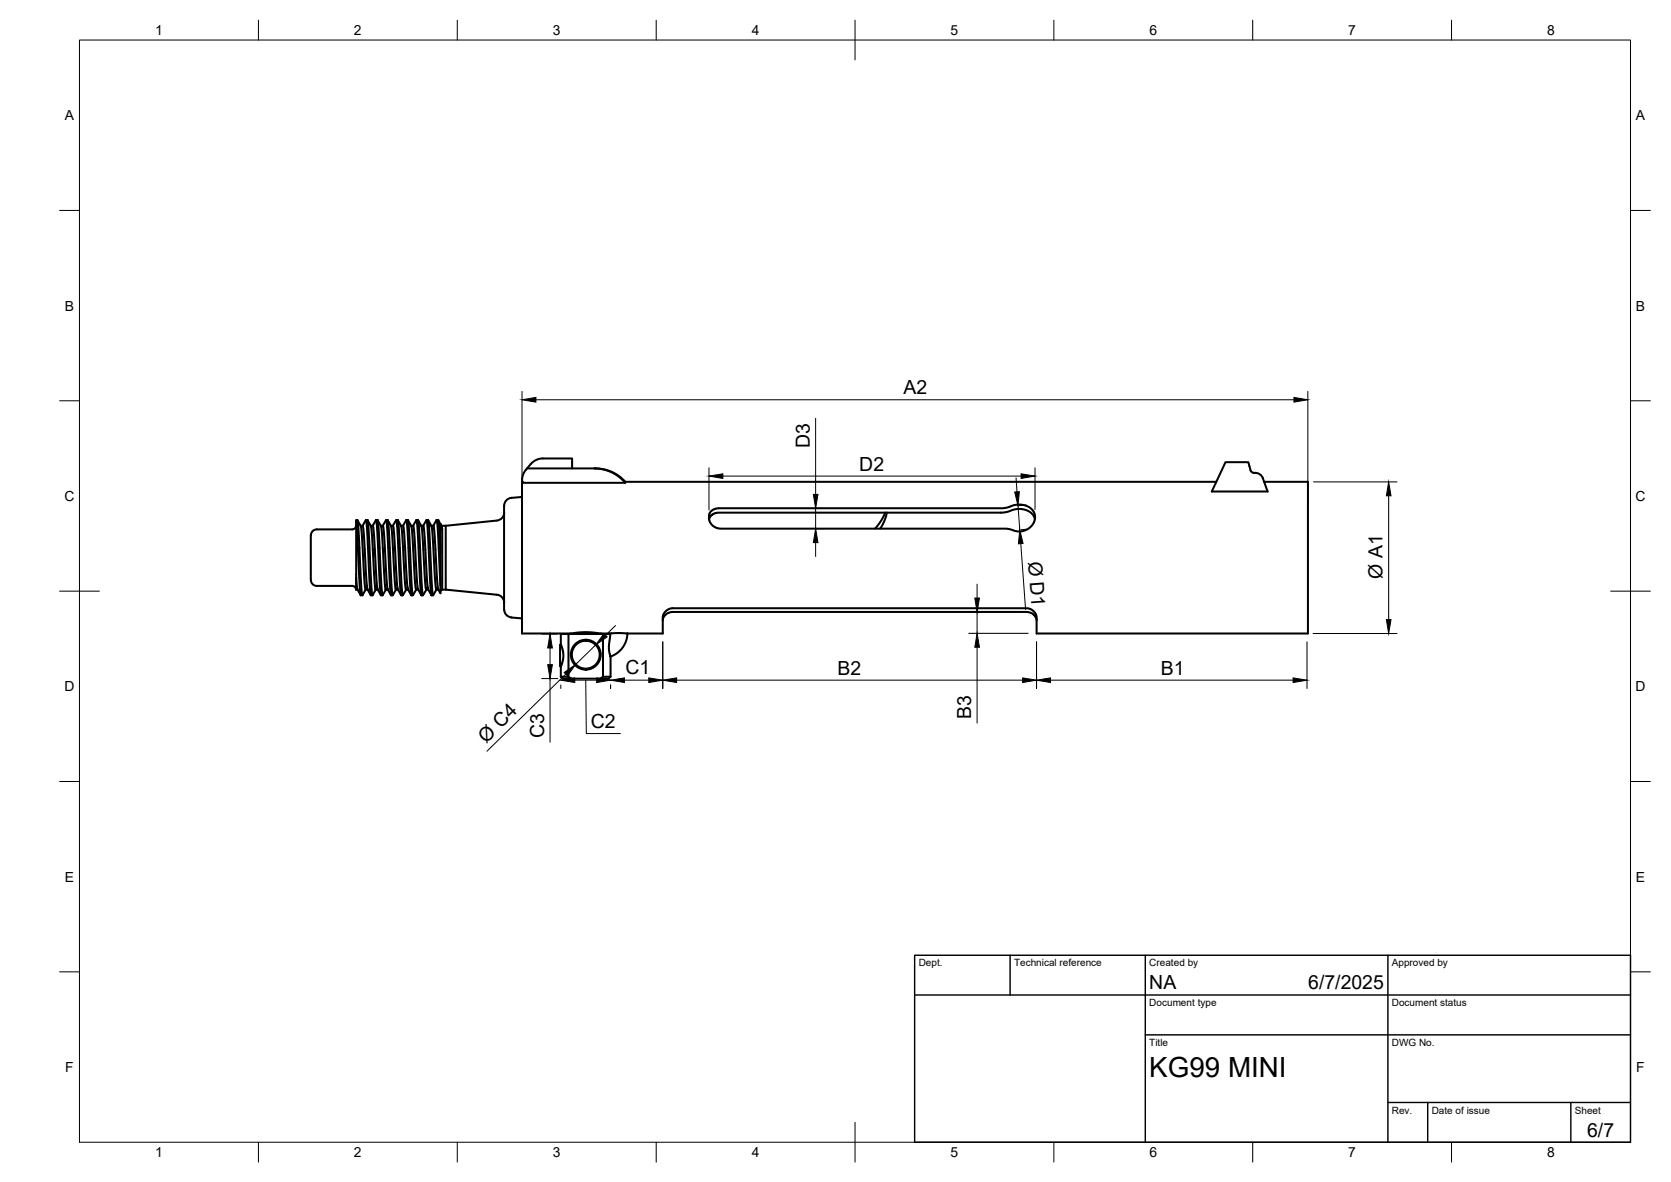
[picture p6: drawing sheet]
<svg xmlns="http://www.w3.org/2000/svg" width="420mm" height="297mm" viewBox="0 0 420 297" stroke-linecap="round" stroke-linejoin="round" font-family="sans-serif">
<!-- layer: Visible -->
<g fill="none" stroke="#000" stroke-width=".51">
<path d="M133.4 116.7l-.9 1M136.5 115.2h7.3v2.5M136.5 115.2l-1.7 .4-1.4 1M149.4 117.7h.1a10.2 10.2 0 0 1 7.7 3.4M308.1 116.1h5.8l.7 2.4 .6 .3a2.1 2.1 0 0 1 2.3 1.4l1.2 3.3h-14zM78.1 134.5v11.3M89.6 130.9l.9 17.4 .2 1.2 .4 .1M89.6 132a1.01 1.01 0 0 1-1.1 1h-8.8a1.49 1.49 0 0 0-1.5 1.5M89.9 130.7l.8 1.5 .2 .8 .7 12.5 .3 2.7M90.7 132.1l.5 .1 .2 .8 .7 12.8 .3 2.3M91.2 132.1l.8-1.4 .4 3.1 .6 14.5 .2 1.2 .5 .1M92 130.7l.4 .1 .2 1.2 .7 14.8 .3 2.8 .9-1.4"/>
<path d="M92.4 130.7l.9 1.5 .1 .6 .7 13 .4 2.4M93.2 132.1h.5M93.7 132.1l.9-1.4 .3 3.1 .7 14.5 .2 1.2 .4 .1M93.7 132.1l.3 2.3 .6 11 .4 2.7M94.6 130.7l.4 .1 .1 1.2 .8 14.8 .3 2.8 .8-1.4M95 130.7l.8 1.5 .2 1 .7 12.6 .3 2.4M95.8 132.1h.5M96.2 132.1l.9-1.4 .3 3.1 .7 14.5 .2 1.2 .4 .1M96.3 132.1l.3 2.3 .6 11 .3 2.7M97.1 130.7l.4 .1 .2 1.2 .7 14.7 .3 2.9 .9-1.4M97.5 130.7l.8 1.5 .2 .6 .7 13 .4 2.4M98.3 132.1h.5l.2 .7 .9 15 1 1.8"/>
<path d="M98.8 132.1l.9-1.4 .3 3.1 .7 14.5 .1 1.2 .5 .1M99.6 130.7l.5 .1 .1 1.2 .7 14.8 .4 2.8 .8-1.4M100 130.7l1 2 .9 14.1 .2 1.4h.5M100.8 132.1h.5M101.3 132.1l.9-1.4 .3 3.1 .7 14.5 .2 1.2 .4 .1M101.3 132.1l.4 2.3 .6 11 .3 2.7M102.2 130.7l.4 .1 .2 1.2 .7 14.8 .3 2.8 .8-1.4M102.6 130.7l.8 1.5 .1 .6 .8 13 .3 2.4M103.4 132.1l.5 .1 .2 1 .9 14.4 .1 .5 .8 1.5M103.9 132.1l.8-1.4 .4 3.1 .6 14.5 .2 1.2 .5 .1M104.7 130.7l.4 .1 .2 1.2 .7 14.7 .3 2.9 .9-1.4M105.1 130.7l.9 1.8 1 14.7 .1 1h.6"/>
<path d="M105.9 132.1h.5M106.4 132.1l.9-1.4 .3 3.1 .7 14.5 .2 1.2 .4 .1M106.4 132.1l.3 2.3 .7 11.4 .3 2.3M107.3 130.7l.4 .1 .1 1.2 .8 14.8 .3 2.8 .8-1.4M107.7 130.7l.8 1.5 .1 .6 .8 13.5 .3 1.9M108.5 132.1h.5M108.9 132.1l.9-1.4 .4 3.8 .5 14.6-.5-1M109 132.1l.3 2.3 .6 11 .3 2.7M109.8 130.7h.4l.1 .4 .4 6.6M110.2 130.7l.5 1v7.3M110.7 137.7l.1 1.3M110.7 131.8l.5 1.2v15.2"/>
<path d="M110.7 139v8M110.9 131.9l.3 1.2M111 132.1h1.1M112.1 132.1v16.1M126.7 127.1v26.1M126.8 128.8a2 2 0 0 1-1.8 2l-12.9 1.3M128.6 125.1a2 2 0 0 0-1.8 2M131.3 121.1v38.1h12.4M131.3 124.9l-2.7 .2M157.2 121.1v.2h-25.9a4.5 4.5 0 0 1 1.2-3.6l18.2 .1 1.7 .4 1.9 .8 1.4 .8 1.5 1.5M157.2 121.1h148.6M178.7 128.6l.8-.6 1.1-.3h71.5l3-.8 1.4-.1 1.5 .3 1.4 .8 .7 1 .2 1.2-.4 1.4-1 1.2-1.1 .6-1.5 .3-3.3-.8h-72l-1.5-.5-1-1-.2-.7v-1.1z"/>
<path d="M222.5 128.8l-.8 1.8-1.7 2.2M223 128.8l-.6 1.9-1.1 2.1M260.2 130.5l-.4-1-1.1-1-1.3-.5-1.5-.1-3.8 .9h-71.5l-1 .2-.7 .4-.6 1.1M317.9 121.1h11v38.1h-68.3l-.1-4.6-.3-.6-.7-.7-1.2-.4h-89.3l-.7 .1-.8 .5-.8 1.1-.1 4.6-10.9-.1-2.5 .1M78.2 145.8a1.49 1.49 0 0 0 1.5 1.4h8.8a1.01 1.01 0 0 1 1.1 1M89.6 145.2l.3 2.9M89.6 145.1v.1M89.9 148.1l.8 1.5M89.9 148.2h-.4l.1-17.5 .3 .1 .2 1.4 .6 13.8 .4 3.6 .8-1.4M91.9 148.2h.5M92.4 148.1l.8 1.5M94.5 148.2h.5"/>
<path d="M95 148.1l.8 1.5M97 148.2h.5M97.5 148.1l.8 1.5M99.6 148.2h.5M102.6 148.1l.8 1.5M104.6 148.2h.5M107.7 148.1l.8 1.5M109.7 148.2h.5M111.2 148.2l-.5 .3M111.2 148.2h.9M112.1 148.2l12.9 1.3a2 2 0 0 1 1.8 1.9M126.8 153.2a2 2 0 0 0 1.8 2"/>
<path d="M128.6 155.2l2.7 .2M142.9 159.3h10.5l-.3 3.8 .4 1.9M143.3 159.3l3.4-.4 2.6 .1 2 .3M150.9 159.2h2.3M151.6 159.3v10.8l1.9-.1M153.2 159.2v.1M157.8 159.2a6.3 6.3 0 0 1-4.3 5.8M166.6 155.9l.3-.9 .5-.6 .9-.5 .8-.1h89.1l1 .2 .7 .4 .5 .7 .2 .8M141 167.5h.1M141 162h.1M141 162l-.2 .1v5.2l.2 .2M141 162l.6 2.3v1.5l-.6 1.7"/>
<path d="M141 162v-2.7h1.9v10.8l-1.9-.1M141 170l.5 .5h2.1M141 167.5v2.5M142.9 170.1l.7 .4M151.6 170.1l-.7 .4M153.5 165v5l-.5 .5h-9.4"/>
<circle cx="147.3" cy="164.5" r="3.5"/>
<circle cx="147.3" cy="164.5" r="3.8"/>
</g>
<circle cx="131.3" cy="121.1" r=".25" fill="#000"/>
<!-- layer: BORDER -->
<g fill="none" stroke="#000" stroke-width=".25">
<path d="M20 10.1h390v276.9h-390zM65 5.1v5M115 5.1v5M165 5.1v5M215 5.1v10M265 5.1v5M315 5.1v5M365 5.1v5M15 52.9h5M410 52.9h5M15 100.7h5M410 100.7h5"/>
<path d="M15 148.6h10M405 148.6h10M15 196.4h5M410 196.4h5M15 244.2h5M410 244.2h5M65 287v5M115 287v5M165 287v5M215 282.1v9.9M265 287v5M315 287v5"/>
<path d="M365 287v5"/>
</g>
<!-- layer: TITLEBLOCK -->
<path d="M230 240.1h180v46.9h-180zM230 250h180M254 240.1v9.9M288 240.1v46.9M349 240.1v46.9M288 260.1h122M349 277.1h61M359 277.1v9.9M395 277.1v9.9" fill="none" stroke="#000" stroke-width=".36"/>
<!-- layer: FD_Dimensions -->
<g fill="none" stroke="#000" stroke-width=".25">
<path d="M131.3 98.4v24.6M328.8 98.4v28.1M134.7 100.5h190.7M178.3 117.5v10.7M181.8 119.6h75M205.1 105.1v19.1M260.2 117.5v10.5M204.7 132.8h2.5M205 127.7h2.2M205.1 127.7v5.1M205.1 136.4v3.5M255.5 120.1l.2 3.5"/>
<path d="M256 127.1l.4 6M256.7 136.6l1.2 16.6M258.1 126.9l-1.8 .2M258.5 133l-1.7 .1M330.3 121.1h21M349.2 124.6v31.1M136.2 159.3h3.9M154.8 157.2l-2.5 2.4M243.6 153.8h12.6M243.6 159.2h14.9M245.7 146.8v3.5M245.7 153.8v5.4"/>
<path d="M330.2 159.2h21.1M136.2 170.5h4.1M138.3 162.8v4.2M138.3 170.5v16M141 172.1v.9M142.3 169.4l-19.9 19.4M144.5 170.9h5.5M147.3 170.9l.1 13.4h8.6M149.8 162.1l-5 4.9M153.5 172.1v.9M157 170.9h6.1M166.6 161.3v11.7"/>
<path d="M170.1 170.9h87M245.7 162.7v19M260.6 161.3v11.7M264.1 170.9h61M328.6 161.3v11.7"/>
</g>
<g fill="#000" stroke="#000" stroke-width=".25">
<path d="M131.3 100.5l3.4-.6v1.2zM325.4 99.9l3.4 .6-3.4 .6zM178.3 119.6l3.5-.5v1.1zM256.8 119.1l3.4 .5-3.4 .6zM205.1 132.8l.6 3.6h-1.2zM204.5 124.2h1.2l-.6 3.5zM255.1 123.6h1.2l-.3 3.5zM256.4 133.1l.8 3.5-1.1 .1zM349.2 121.1l.6 3.5h-1.2zM151.9 159.2l.8 .8-2.9 2.1zM245.1 150.3h1.2l-.6 3.5zM348.6 155.7h1.2l-.6 3.5z"/>
<path d="M138.3 159.3l.6 3.5h-1.2zM137.7 167h1.2l-.6 3.5zM141.9 169l2.9-2-2.1 2.8zM141 170.9l3.5-.5v1.1zM150 170.4l3.5 .5-3.5 .6zM153.5 170.9l3.5-.5v1.1zM163.1 170.4l3.5 .5-3.5 .6zM166.6 170.9l3.5-.5v1.1zM245.7 159.2l.6 3.5h-1.2zM257.1 170.4l3.5 .5-3.5 .6zM260.6 170.9l3.5-.5v1.1zM325.1 170.4l3.5 .5-3.5 .6z"/>
</g>
<text font-size="7" x="289" y="270.6">KG99 MINI</text>
<g font-size="4.9">
<text x="227.2" y="99.1">A2</text>
<text x="203.6" y="112.6" transform="rotate(-90 203.6 112.6)">D3</text>
<text x="216.1" y="118.2">D2</text>
<text x="258.6" y="141.2" transform="rotate(86 258.6 141.2)">Ø D1</text>
<text x="347.6" y="145.4" transform="rotate(-90 347.6 145.4)">Ø A1</text>
<text x="157.3" y="169.5">C1</text>
<text x="210.6" y="169.5">B2</text>
<text x="291.9" y="169.5">B1</text>
<text x="136.8" y="185.4" transform="rotate(-90 136.8 185.4)">C3</text>
<text x="148.6" y="182.9">C2</text>
<text x="244.2" y="180.7" transform="rotate(-90 244.2 180.7)">B3</text>
<text x="122.2" y="186.9" transform="rotate(-44 122.2 186.9)">Ø C4</text>
<text x="289" y="248.5">NA</text>
<text x="329" y="248.5">6/7/2025</text>
<text x="399.1" y="285.7">6/7</text>
</g>
<g font-size="3.5">
<text x="39" y="8.8">1</text>
<text x="89" y="8.8">2</text>
<text x="139" y="8.8">3</text>
<text x="189" y="8.8">4</text>
<text x="239" y="8.8">5</text>
<text x="289" y="8.8">6</text>
<text x="339" y="8.8">7</text>
<text x="389" y="8.8">8</text>
<text x="16.3" y="30.2">A</text>
<text x="411.3" y="30.2">A</text>
<text x="16.3" y="78">B</text>
<text x="411.3" y="78">B</text>
<text x="16.2" y="125.9">C</text>
<text x="411.2" y="125.9">C</text>
<text x="16.2" y="173.7">D</text>
<text x="411.2" y="173.7">D</text>
<text x="16.3" y="221.6">E</text>
<text x="411.3" y="221.6">E</text>
<text x="16.4" y="269.4">F</text>
<text x="411.4" y="269.4">F</text>
<text x="39" y="290.8">1</text>
<text x="89" y="290.8">2</text>
<text x="139" y="290.8">3</text>
<text x="189" y="290.8">4</text>
<text x="239" y="290.8">5</text>
<text x="289" y="290.8">6</text>
<text x="339" y="290.8">7</text>
<text x="389" y="290.8">8</text>
</g>
<g font-size="2.5">
<text x="231" y="242.9">Dept.</text>
<text x="255" y="242.9">Technical reference</text>
<text x="289" y="242.9">Created by</text>
<text x="350" y="242.9">Approved by</text>
<text x="289" y="252.8">Document type</text>
<text x="350" y="252.8">Document status</text>
<text x="289" y="262.9">Title</text>
<text x="350" y="262.9">DWG No.</text>
<text x="350" y="279.9">Rev.</text>
<text x="360" y="279.9">Date of issue</text>
<text x="396" y="279.9">Sheet</text>
</g>
</svg>
